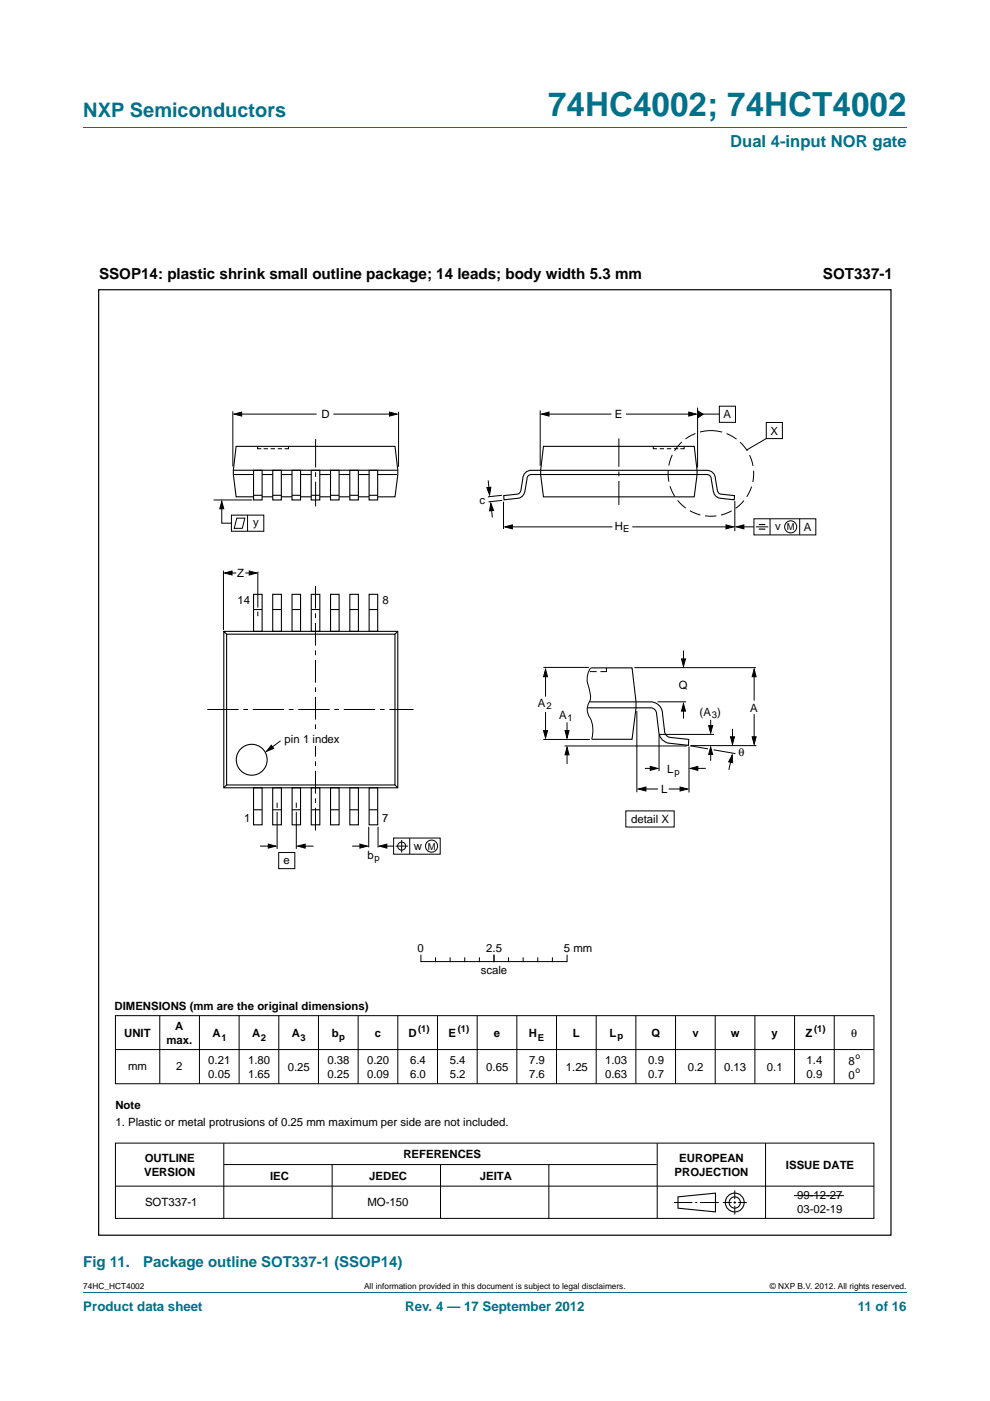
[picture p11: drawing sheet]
<svg xmlns="http://www.w3.org/2000/svg" width="210mm" height="297mm" viewBox="0 0 210 297" stroke-linecap="round" stroke-linejoin="round" font-family="sans-serif">
<path d="M17.7 27h174.6M17.7 273.9h174.6" fill="none" stroke="#00718a" stroke-width=".21"/>
<g fill="none" stroke="#000" stroke-width=".21">
<path d="M49.4 87.2v11.7M50.6 87.8h16.6M54.6 94.6v.5h.8M55.9 95.1h.9M57.4 95.1h.9M58.9 95.1h.9M61.2 94.6v.5h-.8M70.7 87.8h12.6M84.5 87.3v11.7M114.6 87v11.8M115.6 87.8h14.1M132.8 87.8h14.1"/>
<path d="M138.6 94.6v.5h.7M139.9 95.1h.9M141.4 95.1h1M142.9 95.1h1M145.1 94.6v.5h-.8M148 86.4v12.7M148.5 87.8h4M152.6 86.1h3.4v3.4h-3.4zM162.5 89.6h3.4v3.4h-3.4zM162.5 93l-4.1 2.4M45.3 106h8.2M47 106.9v4h2.1"/>
<path d="M49.1 109.2h6.9v3.4h-6.9zM50.2 109.9h1.7l-.5 2.1h-1.7zM52.5 109.2v3.4M103.5 101.8l.3 2.6M104.2 107.2l.2 2.5M106.5 105l-3 .3M106.5 106.1l-2.9 .3M106.8 106.4v5.8M107.9 111.7h22M134.1 111.7h20.5M155.9 106.2v6.4M157.1 111.7h2.8"/>
<path d="M159.9 110h13.1v3.4h-13.1zM160.3 111.7h2.6M163.3 110v3.4M169.6 110v3.4M47.4 121v12.6M48.2 121.5h1.9M52 121.5h1.8M54.7 121.2v7.6M54.7 129.7v.9M145 137.9v2.3M115.2 156.8h9.9M115.3 141.5h9.6"/>
<path d="M115.7 142.4v5.3M115.7 151v4.7M119.7 158.2h26M120.3 153.2v2.8M120.3 159.4v2.6M125.1 142.4h1.4M125.3 141.6a4.5 4.5 0 0 0-.3 4.6l.2 .7a3 3 0 0 1-.5 2.5 3.6 3.6 0 0 0 .7 3.3l.4 2-.3 2M128.6 141.6v.8h-1.2M134.5 141.6h25.8M135.1 150.8v17.2M139.5 148.8h6M145 149.8v2.6"/>
<path d="M146.1 158.3v9.7M146.4 158.1l3.8 .7M146.6 158.1h13.8M150.7 152.6v1.9M150.7 159.4v1.9M151.3 159l4.7 .8M151.4 155.7h-11.6v7.8M155.4 154.5v2.6M160 142.7v5.8M160 151.4v5.5M55.2 179.4h2.5M58.8 170.2v1.1"/>
<path d="M58.8 172.1v7.9M62.8 170.2v1.1M62.8 172.1v7.9M63.9 179.4h2.6M74.7 179.4h2.6M78.2 175.3v4.4M80.2 175.3v4.4M81.3 179.4h2.2M83.5 177.7h9.9v3.4h-9.9zM83.9 179.4h2.6M85.2 178.1v2.6M86.9 177.7v3.4"/>
<path d="M132.7 171.9h10.3v3.4h-10.3zM136.2 167.3h3.4M136.8 162.9h1.8M141.8 167.3h3.2M147.3 162.9h2.4M155.2 160.7l-.6 2.5M59.1 180.8h3.4v3.4h-3.4zM24.5 215.3h160.9v14.5h-160.9zM33.9 215.3v14.5M42.3 215.3v14.5M50.7 215.3v14.5M59.1 215.3v14.5"/>
<path d="M67.5 215.3v14.5M76 215.3v14.5M84.4 215.3v14.5M92.8 215.3v14.5M101.2 215.3v14.5M109.6 215.3v14.5M118 215.3v14.5M126.5 215.3v14.5M134.9 215.3v14.5M143.3 215.3v14.5M151.7 215.3v14.5M160.1 215.3v14.5"/>
<path d="M168.5 215.3v14.5M176.9 215.3v14.5M24.5 222.5h160.8M24.5 251.5h160.9M24.5 242.4h160.9v15.9h-160.9zM47.5 242.4v15.9M47.5 246.9h91.8M70.4 246.9v11.4M93.4 246.9v11.4M116.4 246.9v11.4M139.4 242.4v15.9M143 255h3.9"/>
<path d="M147.5 255h.4M148.5 255h4M153.3 255h1.9M155.6 255h.5M155.8 252.4v1.8M155.8 254.7v.5M155.8 255.7v1.8M156.6 255h1.8M162.4 242.4v15.9"/>
<circle cx="167.7" cy="111.7" r="1.28"/>
<circle cx="85.2" cy="179.4" r=".86"/>
<circle cx="91.5" cy="179.4" r="1.28"/>
</g>
<g fill="none" stroke="#000" stroke-width=".23">
<path d="M49.5 99.7h34.9M53.8 99.7h1.8v6.3h-1.8zM57.9 99.7h1.8v6.3h-1.8zM61.9 99.7h1.8v6.3h-1.8zM66 99.7h1.8v6.3h-1.8zM70.1 99.7h1.8v6.3h-1.8zM74.2 99.7h1.8v6.3h-1.8zM78.3 99.7h1.8v6.3h-1.8zM114.7 99.7h35.3a1.79 1.79 0 0 1 1.7 1.8l.4 2.4a.96 .96 0 0 0 .8 .9l2.9 .3-.1 .9-3.1-.4a1.81 1.81 0 0 1-1.4-1.7l-.4-2.4a.89 .89 0 0 0-.8-.9h-35.3M114.8 99.7h-2.1a1.79 1.79 0 0 0-1.8 1.8l-.4 2.4a.96 .96 0 0 1-.7 .9l-3 .3 .1 .9 3.1-.4a1.81 1.81 0 0 0 1.4-1.7l.4-2.4a.89 .89 0 0 1 .9-.9h2.1M115.3 94.6h32l.5 5.1-.5 5.6h-32l-.6-4.7zM49.5 100.6h4.3"/>
<path d="M53.8 105h1.8M53.8 105.3h-3.7l-.6-4.7 .6-6h33.7l.6 5.1-.6 5.6h-3.6M55.6 100.6h2.3M55.6 105.3h2.3M57.9 105h1.8M59.7 100.6h2.2M59.7 105.3h2.2M61.9 105h1.9M63.7 100.6h2.3M63.7 105.3h2.3M66 105h1.8M67.8 100.6h2.3"/>
<path d="M67.8 105.3h2.3M70.1 105h1.8M71.9 100.6h2.3M71.9 105.3h2.3M74.2 105h1.8M76 100.6h2.3M76 105.3h2.3M78.3 105h1.8M80.1 100.6h4.1M47.5 133.9h36.9v33.1h-36.9v-33.1l.6 .6zM48.1 134.5h35.7v31.9h-35.7zM53.8 126h1.8v7.9h-1.8z"/>
<path d="M53.8 129.2h1.8M57.8 126h1.9v7.9h-1.9zM57.9 129.2h1.8M61.9 126h1.8v7.9h-1.8zM62 129.2h1.7M66 126h1.8v7.9h-1.8zM66 129.2h1.8M70.1 126h1.8v7.9h-1.8zM70.1 129.2h1.8M74.2 126h1.8v7.9h-1.8zM74.2 129.2h1.8M78.3 126h1.8v7.9h-1.8z"/>
<path d="M78.3 129.2h1.8M84.4 133.9l-.6 .6M125.1 148.8h12.9a2.52 2.52 0 0 1 2.5 2.5l.5 3.9a1.44 1.44 0 0 0 1 1.1l4.1 .5-.1 1.2-4.3-.5a2.66 2.66 0 0 1-2-2.4l-.4-3.8a1.26 1.26 0 0 0-1.3-1.2h-13.4M125.3 141.6h8.8l.8 7.2v1.3l-.8 6.6h-8.6M48.1 166.4l-.6 .6M53.8 167h1.8v7.9h-1.8zM53.8 171.7h1.8M57.8 167h1.9v7.9h-1.9zM57.9 171.7h1.8M62 167h1.7v7.9h-1.7zM62 171.7h1.7M66 167h1.8v7.9h-1.8z"/>
<path d="M66 171.7h1.8M70.1 167h1.8v7.9h-1.8zM70.1 171.7h1.8M74.2 167h1.8v7.9h-1.8zM74.2 171.7h1.8M78.3 167h1.8v7.9h-1.8zM78.3 171.7h1.8M83.8 166.4l.6 .6M143.8 253.8l8-.8v3.9l-8-.7z"/>
<circle cx="53.4" cy="161.1" r="3.3"/>
<circle cx="155.8" cy="255" r="1.99"/>
<circle cx="155.8" cy="255" r="1.2"/>
</g>
<g fill="#000" stroke="#000" stroke-width=".21">
<path d="M49.7 87.8l1.6-.4v.8zM82.6 87.4l1.6 .4-1.6 .4zM114.9 87.8l1.5-.4v.8zM146.1 87.4l1.6 .4-1.6 .4zM148 87.1l1.1 .7-1.1 .8zM47 106.3l.5 1.6h-.9zM103.3 103.4l.8-.1-.3 1.6zM104.1 106.7l.6 1.5-.9 .1zM107.1 111.7l1.6-.4v.8zM154 111.3l1.6 .4-1.6 .4zM156.2 111.7l1.6-.4v.8zM47.6 121.5l1.6-.4v.8z"/>
<path d="M52.9 121.1l1.5 .4-1.5 .4zM144.5 139.7h.9l-.4 1.6zM115.7 141.9l.4 1.6h-.8zM115.3 154.9h.8l-.4 1.6zM119.8 154.9h.9l-.4 1.6zM145 149.2l.4 1.6h-.9zM150.7 158.4l.5 1.6h-.9zM150.3 153.9h.9l-.5 1.5zM154.9 156.2h.9l-.4 1.6zM160 141.9l.4 1.6h-.9zM159.5 156.2h.9l-.4 1.6zM56.9 179l1.6 .4-1.6 .4z"/>
<path d="M63.1 179.4l1.6-.4v.8zM76.3 179l1.6 .4-1.6 .4zM80.5 179.4l1.6-.4v.8zM120.3 158.4l.4 1.6h-.9zM135.4 167.3l1.6-.4v.8zM137.9 162.5l1.6 .4-1.6 .4zM144.2 166.9l1.6 .4-1.6 .4zM146.4 162.9l1.6-.4v.8zM155.3 160.1l.1 1.6-.8-.2z"/>
</g>
<path d="M160.9 111.2h1.4M160.9 112.2h1.4" fill="none" stroke="#000" stroke-width=".24"/>
<circle cx="150.8" cy="100.4" r="9.1" fill="none" stroke="#000" stroke-width=".21" stroke-dasharray="2.4 1" stroke-linecap="butt"/>
<path d="M66.9 124.2v51.9" fill="none" stroke="#000" stroke-width=".21" stroke-dasharray="4.8 1 1 1" stroke-linecap="butt"/>
<path d="M44 150.4h43.7" fill="none" stroke="#000" stroke-width=".21" stroke-dasharray="6.6 1 1 1" stroke-linecap="butt"/>
<path d="M66.9 93.1v14.3M131.3 92.9v14.2" fill="none" stroke="#000" stroke-width=".21" stroke-dasharray="6 1 1 1" stroke-linecap="butt"/>
<path d="M66.2 155h1.3v3.2h-1.3z" fill="#fff"/>
<g fill="none" stroke="#000" stroke-width=".21">
<path d="M59.5 157.1l-2.3 1.7M89.3 202.5v1.4M89.3 203.9h30.9M92.4 203.1v.8M95.5 203.1v.8M98.6 203.1v.8M101.7 203.1v.8M104.8 202.5v1.4M107.9 203.1v.8M111 203.1v.8M114.1 203.1v.8M117.2 203.1v.8"/>
<path d="M120.3 202.5v1.4M168.4 253.5h10.6"/>
</g>
<path d="M57.5 158l.6 .7-1.6 .6z" fill="#000" stroke="#000" stroke-width=".21"/>
<path d="M20.9 61.4h168.1v200.5h-168.1z" fill="none" stroke="#000" stroke-width=".25"/>
<text font-size="7" fill="#00718a" x="116.3" y="24.6">74HC4002; 74HCT4002</text>
<text font-size="4.2" fill="#00718a" x="17.7" y="24.9">NXP Semiconductors</text>
<text font-size="3.5" fill="#00718a" x="154.9" y="31.1">Dual 4-input NOR gate</text>
<g font-size="3.2">
<text x="21" y="59.1">SSOP14: plastic shrink small outline package; 14 leads; body width 5.3 mm</text>
<text x="174.6" y="59.1">SOT337-1</text>
</g>
<g font-size="3.2" fill="#00718a">
<text x="17.7" y="268.6">Fig 11.</text>
<text x="30.4" y="268.6">Package outline SOT337-1 (SSOP14)</text>
</g>
<g font-size="2.8" fill="#00718a">
<text x="17.7" y="277.9">Product data sheet</text>
<text x="86" y="277.9">Rev. 4 — 17 September 2012</text>
<text x="181.9" y="277.9">11 of 16</text>
</g>
<g font-size="2.4">
<text x="68.2" y="88.7">D</text>
<text x="130.4" y="88.7">E</text>
<text x="153.5" y="88.7">A</text>
<text x="163.4" y="92.2">X</text>
<text x="101.7" y="106.8">c</text>
<text x="53.7" y="111.5">y</text>
<text x="130.4" y="112.3">H</text>
<text x="164.4" y="112.4">v</text>
<text x="170.5" y="112.6">A</text>
<text x="50.3" y="122.3">Z</text>
<text x="50.4" y="128.2">14</text>
<text x="81.1" y="128.1">8</text>
<text x="114.1" y="149.9">A</text>
<text x="144" y="146.2">Q</text>
<text x="118.6" y="152.5">A</text>
<text x="148.4" y="151.9">(A )</text>
<text x="159.1" y="151">A</text>
<text x="60.4" y="157.4">pin 1 index</text>
<text x="156.6" y="160.4">θ</text>
<text x="141.5" y="163.9">L</text>
<text x="140.2" y="168.2">L</text>
<text x="51.8" y="174.3">1</text>
<text x="81.1" y="174.2">7</text>
<text x="133.9" y="174.5">detail X</text>
<text x="60.2" y="183.2">e</text>
<text x="78" y="182">b</text>
<text x="87.8" y="180.1">w</text>
<text x="88.6" y="201.8">0</text>
<text x="103.1" y="201.8">2.5</text>
<text x="119.6" y="201.8">5 mm</text>
<text x="102" y="206.6">scale</text>
<text x="24.3" y="214.2">DIMENSIONS (mm are the original dimensions)</text>
<text x="26.3" y="219.9">UNIT</text>
<text x="35.3" y="221.3">max.</text>
<text x="37.2" y="218.4">A</text>
<text x="45.1" y="219.9">A</text>
<text x="53.5" y="219.9">A</text>
<text x="61.9" y="219.9">A</text>
<text x="70.4" y="219.9">b</text>
<text x="79.5" y="219.9">c</text>
<text x="86.6" y="219.9">D</text>
<text x="95.1" y="219.9">E</text>
<text x="104.8" y="219.9">e</text>
<text x="112.2" y="219.9">H</text>
<text x="121.5" y="219.9">L</text>
<text x="129.3" y="219.9">L</text>
<text x="138.2" y="219.9">Q</text>
<text x="146.8" y="219.9">v</text>
<text x="155" y="219.9">w</text>
<text x="163.7" y="219.9">y</text>
<text x="170.8" y="219.9">Z</text>
<text x="180.5" y="219.9">θ</text>
<text x="27.2" y="226.8">mm</text>
<text x="37.4" y="227">2</text>
<text x="44.2" y="225.5">0.21</text>
<text x="52.6" y="225.5">1.80</text>
<text x="61" y="227.1">0.25</text>
<text x="69.4" y="225.5">0.38</text>
<text x="77.9" y="225.5">0.20</text>
<text x="87" y="225.5">6.4</text>
<text x="95.4" y="225.5">5.4</text>
<text x="103.1" y="227.1">0.65</text>
<text x="112.2" y="225.5">7.9</text>
<text x="120" y="227.1">1.25</text>
<text x="128.3" y="225.5">1.03</text>
<text x="137.5" y="225.5">0.9</text>
<text x="145.9" y="227.1">0.2</text>
<text x="153.6" y="227">0.13</text>
<text x="162.7" y="227">0.1</text>
<text x="171.1" y="225.5">1.4</text>
<text x="180" y="225.7">8</text>
<text x="44.2" y="228.5">0.05</text>
<text x="52.6" y="228.5">1.65</text>
<text x="69.4" y="228.5">0.25</text>
<text x="77.9" y="228.5">0.09</text>
<text x="87" y="228.5">6.0</text>
<text x="95.4" y="228.5">5.2</text>
<text x="112.2" y="228.5">7.6</text>
<text x="128.3" y="228.5">0.63</text>
<text x="137.5" y="228.5">0.7</text>
<text x="171.1" y="228.5">0.9</text>
<text x="180" y="228.7">0</text>
<text x="24.5" y="235">Note</text>
<text x="24.5" y="238.7">1. Plastic or metal protrusions of 0.25 mm maximum per side are not included.</text>
<text x="85.5" y="245.6">REFERENCES</text>
<text x="30.6" y="249.3">VERSION</text>
<text x="30.7" y="246.3">OUTLINE</text>
<text x="57.3" y="250.2">IEC</text>
<text x="78.3" y="250.2">JEDEC</text>
<text x="101.8" y="250.2">JEITA</text>
<text x="143.1" y="249.3">PROJECTION</text>
<text x="144.1" y="246.3">EUROPEAN</text>
<text x="166.7" y="247.8">ISSUE DATE</text>
<text x="30.8" y="255.8">SOT337-1</text>
<text x="77.9" y="255.8">MO-150</text>
<text x="169.1" y="254.3">99-12-27</text>
<text x="169.1" y="257.2">03-02-19</text>
</g>
<g font-size="2">
<text x="132.2" y="112.8">E</text>
<text x="166.9" y="112.4">M</text>
<text x="115.9" y="150.3">2</text>
<text x="120.4" y="153">1</text>
<text x="151" y="152.3">3</text>
<text x="143.1" y="164.4">p</text>
<text x="79.4" y="182.5">p</text>
<text x="90.7" y="180.1">M</text>
<text x="47" y="220.6">1</text>
<text x="55.3" y="220.6">2</text>
<text x="63.7" y="220.6">3</text>
<text x="71.9" y="220.4">p</text>
<text x="88.7" y="218.9">(1)</text>
<text x="97.1" y="218.9">(1)</text>
<text x="114" y="220.6">E</text>
<text x="131" y="220.3">p</text>
<text x="172.7" y="218.9">(1)</text>
</g>
<g font-size="1.8">
<text x="181.5" y="224.5">o</text>
<text x="181.5" y="227.5">o</text>
<text x="17.7" y="273.3">74HC_HCT4002</text>
<text x="77.2" y="273.3">All information provided in this document is subject to legal disclaimers.</text>
<text x="163.3" y="273.3">© NXP B.V. 2012. All rights reserved.</text>
</g>
</svg>
